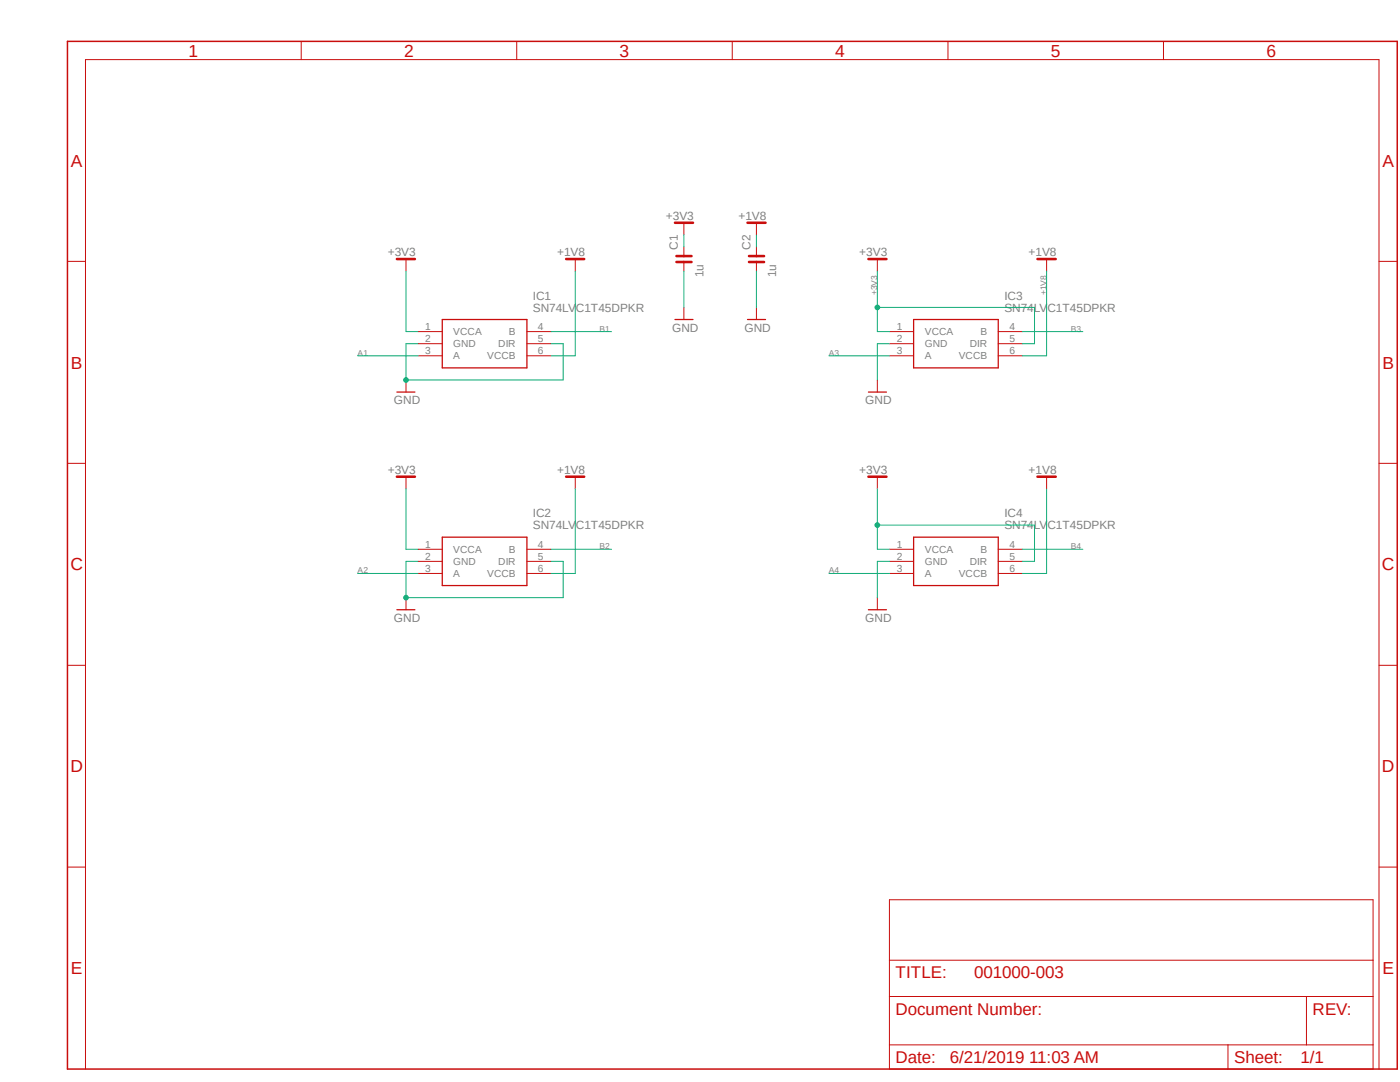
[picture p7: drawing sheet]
<svg xmlns="http://www.w3.org/2000/svg" width="279mm" height="216mm" viewBox="0 0 279 216" stroke-linecap="round" stroke-linejoin="round" font-family="sans-serif">
<path d="M13 8l266.2 205.9M279.2 8l-266.2 205.9" fill="none" stroke="#fff" stroke-width=".2"/>
<path d="M13.5 8.3h265.3v205h-265.3z" fill="none" stroke="#c90d0c" stroke-width=".3"/>
<g fill="none" stroke="#c90d0c" stroke-width=".2">
<path d="M60.1 8.3v3.6M103.1 8.3v3.6M146.1 8.3v3.6M189.2 8.3v3.6M232.2 8.3v3.6M13.5 52.2h3.6M81 51.7v2.4M114.8 51.7v2.4M136.5 44.4v2.5M136.5 49.3v1.8M136.5 52.3v1.8M151 44.4v2.5"/>
<path d="M151 49.3v1.8M151 52.3v1.8M175.1 51.7v2.4M208.9 51.7v2.4M275.2 52.2h3.6M81 75.8v2.4M83.4 66.2h4.9M83.4 68.6h4.9M83.4 71h4.9M105.2 66.2h4.8M105.2 68.6h4.8M105.2 71h4.8"/>
<path d="M136.5 61.3v2.5M151 61.3v2.5M175.1 75.8v2.4M177.5 66.2h4.8M177.5 68.6h4.8M177.5 71h4.8M199.2 66.2h4.8M199.2 68.6h4.8M199.2 71h4.8M13.5 92.5h3.6M81 95.1v2.4M114.8 95.1v2.4"/>
<path d="M175.1 95.1v2.4M208.9 95.1v2.4M275.2 92.5h3.6M81 119.3v2.4M83.4 109.6h4.9M83.4 112h4.9M83.4 114.4h4.9M105.2 109.6h4.8M105.2 112h4.8M105.2 114.4h4.8M175.1 119.3v2.4M177.5 109.6h4.8"/>
<path d="M177.5 112h4.8M177.5 114.4h4.8M199.2 109.6h4.8M199.2 112h4.8M199.2 114.4h4.8M13.5 132.8h3.6M275.2 132.8h3.6M13.5 173h3.6M177.5 179.5h96.5v33.8h-96.5zM275.2 173h3.6M177.5 198.8h96.5M177.5 191.6h96.5"/>
<path d="M260.7 198.8v9.7M17.1 213.3v-201.4h258.1v201.4M177.5 208.5h96.5M245.1 208.5v4.8"/>
</g>
<path d="M79.2 78.2h3.6M88.3 63.8h16.9v9.6h-16.9zM134.7 63.8h3.6M149.2 63.8h3.6M173.3 78.2h3.6M182.3 63.8h16.9v9.6h-16.9zM88.3 107.2h16.9v9.6h-16.9zM182.3 107.2h16.9v9.6h-16.9zM79.2 121.7h3.6M173.3 121.7h3.6" fill="none" stroke="#c90d0c" stroke-width=".25"/>
<g fill="none" stroke="#c90d0c" stroke-width=".51">
<path d="M79.2 51.7h3.6M113 51.7h3.6M134.7 44.4h3.6M135 51.1h3M135 52.3h3M149.2 44.4h3.6M149.5 51.1h3M149.5 52.3h3M173.3 51.7h3.6M207.1 51.7h3.6M79.2 95.1h3.6M113 95.1h3.6"/>
<path d="M173.3 95.1h3.6M207.1 95.1h3.6"/>
</g>
<path d="M81 54.1v12.1h2.4M81 97.5v12.1h2.4M175.1 97.5v12.1h2.4M175.1 104.8h31.4v7.2h-2.5" fill="none" stroke="#0dab76" stroke-width=".2"/>
<circle cx="175.1" cy="104.8" r=".46" fill="#0dab76"/>
<g fill="none" stroke="#0dab76" stroke-width=".2">
<path d="M175.1 54.1v12.1h2.4M175.1 61.3h31.4v7.3h-2.5"/>
<circle cx="175.1" cy="104.8" r=".46"/>
</g>
<circle cx="175.1" cy="61.3" r=".46" fill="#0dab76"/>
<g fill="none" stroke="#0dab76" stroke-width=".2">
<path d="M136.5 46.9v2.4M83.4 68.6h-2.4v7.2h31.4v-7.2h-2.4"/>
<circle cx="175.1" cy="61.3" r=".46"/>
</g>
<circle cx="81" cy="75.8" r=".46" fill="#0dab76"/>
<g fill="none" stroke="#0dab76" stroke-width=".2">
<path d="M83.4 112h-2.4v7.3h31.4v-7.3h-2.4"/>
<circle cx="81" cy="75.8" r=".46"/>
</g>
<circle cx="81" cy="119.3" r=".46" fill="#0dab76"/>
<g fill="none" stroke="#0dab76" stroke-width=".2">
<path d="M114.8 54.1v16.9h-4.8M136.5 54.1v7.2M151 46.9v2.4M151 54.1v7.2M208.9 54.1v16.9h-4.9M71.4 71h12M110 66.2h12M165.4 71h12.1M177.5 68.6h-2.4v7.2M204 66.2h12.1M114.8 97.5v16.9h-4.8M208.9 97.5v16.9h-4.9"/>
<path d="M71.4 114.4h12M110 109.6h12M165.4 114.4h12.1M177.5 112h-2.4v7.3M204 109.6h12.1"/>
<circle cx="81" cy="119.3" r=".46"/>
</g>
<g font-size="3.5" fill="#c90d0c">
<text x="37.6" y="11.3">1</text>
<text x="80.6" y="11.3">2</text>
<text x="123.7" y="11.3">3</text>
<text x="166.7" y="11.3">4</text>
<text x="209.7" y="11.3">5</text>
<text x="252.7" y="11.3">6</text>
<text x="14.1" y="33.2">A</text>
<text x="275.9" y="33.2">A</text>
<text x="14.1" y="73.5">B</text>
<text x="275.9" y="73.5">B</text>
<text x="14.1" y="113.8">C</text>
<text x="275.8" y="113.8">C</text>
<text x="14.1" y="154.1">D</text>
<text x="275.8" y="154.1">D</text>
<text x="14.1" y="194.4">E</text>
<text x="275.9" y="194.4">E</text>
</g>
<g font-size="3.4" fill="#c90d0c">
<text x="178.7" y="195.2">TITLE:</text>
<text x="194.4" y="195.2">001000-003</text>
<text x="178.7" y="202.5">Document Number:</text>
<text x="262" y="202.5">REV:</text>
<text x="178.7" y="212.1">Date:</text>
<text x="189.6" y="212.1">6/21/2019 11:03 AM</text>
<text x="246.3" y="212.1">Sheet:</text>
<text x="259.5" y="212.1">1/1</text>
</g>
<g font-size="2.4" fill="#808080">
<text x="132.9" y="43.9">+3V3</text>
<text x="147.4" y="43.9">+1V8</text>
<text x="77.4" y="51.1">+3V3</text>
<text x="111.2" y="51.1">+1V8</text>
<text x="135.3" y="49.9" transform="rotate(-90 135.3 49.9)">C1</text>
<text x="149.8" y="49.9" transform="rotate(-90 149.8 49.9)">C2</text>
<text x="171.5" y="51.1">+3V3</text>
<text x="205.3" y="51.1">+1V8</text>
<text x="106.3" y="59.8">IC1</text>
<text x="140.4" y="55.3" transform="rotate(-90 140.4 55.3)">1u</text>
<text x="154.9" y="55.3" transform="rotate(-90 154.9 55.3)">1u</text>
<text x="200.5" y="59.8">IC3</text>
<text x="106.3" y="62.2">SN74LVC1T45DPKR</text>
<text x="200.5" y="62.2">SN74LVC1T45DPKR</text>
<text x="134.1" y="66.2">GND</text>
<text x="148.6" y="66.2">GND</text>
<text x="78.6" y="80.6">GND</text>
<text x="172.7" y="80.6">GND</text>
<text x="77.4" y="94.5">+3V3</text>
<text x="111.2" y="94.5">+1V8</text>
<text x="171.5" y="94.5">+3V3</text>
<text x="205.3" y="94.5">+1V8</text>
<text x="106.3" y="105.6">SN74LVC1T45DPKR</text>
<text x="106.3" y="103.2">IC2</text>
<text x="200.5" y="105.6">SN74LVC1T45DPKR</text>
<text x="200.5" y="103.2">IC4</text>
<text x="78.6" y="124.1">GND</text>
<text x="172.7" y="124.1">GND</text>
</g>
<g font-size="2" fill="#808080">
<text x="84.9" y="65.8">1</text>
<text x="107.4" y="65.8">4</text>
<text x="179" y="65.8">1</text>
<text x="201.5" y="65.8">4</text>
<text x="84.9" y="68.2">2</text>
<text x="84.9" y="70.7">3</text>
<text x="90.5" y="66.9">VCCA</text>
<text x="90.5" y="69.3">GND</text>
<text x="90.5" y="71.7">A</text>
<text x="97.2" y="71.7">VCCB</text>
<text x="99.4" y="69.3">DIR</text>
<text x="101.6" y="66.9">B</text>
<text x="107.4" y="68.2">5</text>
<text x="107.4" y="70.7">6</text>
<text x="179" y="68.2">2</text>
<text x="179" y="70.7">3</text>
<text x="184.6" y="66.9">VCCA</text>
<text x="184.6" y="69.3">GND</text>
<text x="184.6" y="71.7">A</text>
<text x="191.4" y="71.7">VCCB</text>
<text x="193.6" y="69.3">DIR</text>
<text x="195.7" y="66.9">B</text>
<text x="201.5" y="68.2">5</text>
<text x="201.5" y="70.7">6</text>
<text x="84.9" y="109.3">1</text>
<text x="84.9" y="111.7">2</text>
<text x="90.5" y="110.3">VCCA</text>
<text x="90.5" y="112.7">GND</text>
<text x="99.4" y="112.7">DIR</text>
<text x="101.6" y="110.3">B</text>
<text x="107.4" y="109.3">4</text>
<text x="107.4" y="111.7">5</text>
<text x="179" y="109.3">1</text>
<text x="179" y="111.7">2</text>
<text x="184.6" y="110.3">VCCA</text>
<text x="184.6" y="112.7">GND</text>
<text x="193.6" y="112.7">DIR</text>
<text x="195.7" y="110.3">B</text>
<text x="201.5" y="109.3">4</text>
<text x="201.5" y="111.7">5</text>
<text x="84.9" y="114.1">3</text>
<text x="90.5" y="115.1">A</text>
<text x="97.2" y="115.1">VCCB</text>
<text x="107.4" y="114.1">6</text>
<text x="179" y="114.1">3</text>
<text x="184.6" y="115.1">A</text>
<text x="191.4" y="115.1">VCCB</text>
<text x="201.5" y="114.1">6</text>
</g>
<g font-size="1.7" fill="#808080">
<text x="175.1" y="58.9" transform="rotate(-90 175.1 58.9)">+3V3</text>
<text x="208.9" y="58.9" transform="rotate(-90 208.9 58.9)">+1V8</text>
<text x="71.4" y="71">A1</text>
<text x="119.6" y="66.2">B1</text>
<text x="165.4" y="71">A3</text>
<text x="213.7" y="66.2">B3</text>
<text x="119.6" y="109.6">B2</text>
<text x="213.7" y="109.6">B4</text>
<text x="71.4" y="114.4">A2</text>
<text x="165.4" y="114.4">A4</text>
</g>
</svg>
